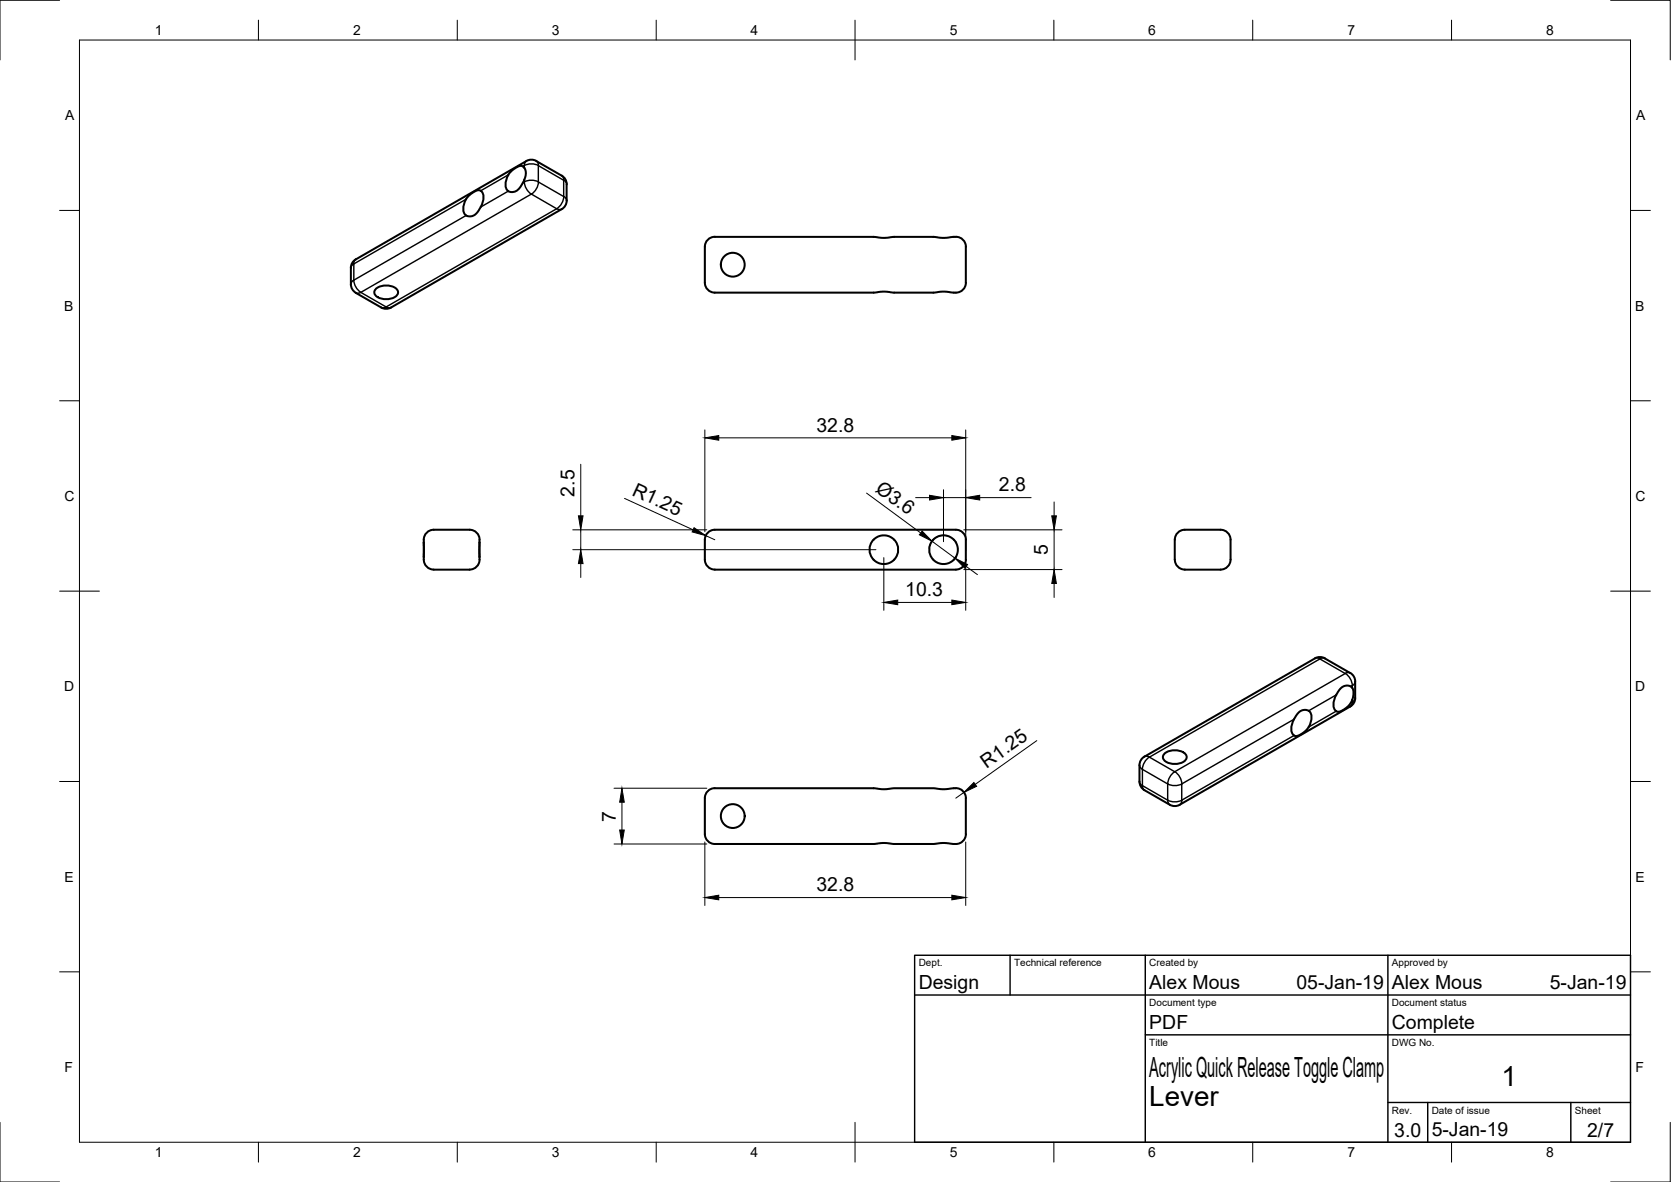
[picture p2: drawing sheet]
<svg xmlns="http://www.w3.org/2000/svg" width="420mm" height="297mm" viewBox="0 0 420 297" stroke-linecap="round" stroke-linejoin="round" font-family="sans-serif">
<!-- layer: Visible -->
<g fill="none" stroke="#000" stroke-width=".51">
<path d="M120.9 47.9a2.78 2.78 0 0 1 .3 3.4l-1 1.8-.9 1a2.1 2.1 0 0 1-2.1 .1 3.4 3.4 0 0 1 .1-4.3l.6-.7 1.5-1.1a1.34 1.34 0 0 1 1.5-.2M131.5 41.8h-.1a3.5 3.5 0 0 0-3.2 1.6l-.1 .2a5 5 0 0 0-.9 3.7l.6 .8a2.58 2.58 0 0 0 3.5-1.8l.2-.4M131.5 41.8l.4 .4M131.8 42.2l.4 1.2-.4 1.8M131.9 45.2l-.4 .7M142.5 46.3v4.1M142.5 50.4a2.51 2.51 0 0 1-1.3 2.2l-42.9 24.7M142.5 46.3a2.48 2.48 0 0 0-1.3-2.2l-6.3-3.6a2.51 2.51 0 0 0-2.5 0l-42.9 24.7M89.5 65.2a2.51 2.51 0 0 0-1.3 2.1v4.1a2.51 2.51 0 0 0 1.3 2.2l6.3 3.7a2.51 2.51 0 0 0 2.6 0M94.5 72.6a4.1 4.1 0 0 1 5.5 .4 1.8 1.8 0 0 1-1.9 2.1l-1.3 .1a2.53 2.53 0 0 1-2.7-1.7zM242.8 62v9M242.9 62a2.7 2.7 0 0 0-3.4-2.5l-2.6 .3-2.1-.3h-10.2l-2.7 .3-2.1-.3h-40.1a2.47 2.47 0 0 0-2.5 2.5v9a2.51 2.51 0 0 0 2.5 2.5h40.1l2.1-.2 2.7 .2 14.1-.1a4 4 0 0 0 3.6-.8l.5-1 .1-.6"/>
<path d="M106.6 136.3v3.7M106.6 136.3a2.62 2.62 0 0 1 2.5-3.2h9a2.59 2.59 0 0 1 2.5 3.2M106.6 140a2.62 2.62 0 0 0 2.5 3.1l9 .1a2.62 2.62 0 0 0 2.5-3.2M120.6 136.3v3.7M242.8 135.6v5M242.9 135.6a2.51 2.51 0 0 0-2.5-2.5h-60.7a2.51 2.51 0 0 0-2.5 2.5v5a2.51 2.51 0 0 0 2.5 2.5l60.6 .1a2.55 2.55 0 0 0 2.6-2.6M296.3 133.7l1-.5 .6-.1h9a2.51 2.51 0 0 1 2.5 2.5v5a2.54 2.54 0 0 1-2.5 2.6l-9-.1a2.54 2.54 0 0 1-2.5-2.5v-5a2.5 2.5 0 0 1 .9-1.9zM329 178.6l-1.1-.2-.9 .3-.7 .6-.8 1.2a4.5 4.5 0 0 0-.5 4l.8 .5 .9-.2 1.3-.9 1-1.2M329.1 178.6a2.78 2.78 0 0 1 .3 3.4l-.3 .7M333.1 165.5l6.4 3.6M333.1 165.4a2.51 2.51 0 0 0-2.5 0l-42.8 24.7a2.43 2.43 0 0 0-1.3 2.2v4.1M339.5 169.1a2.51 2.51 0 0 1 1.3 2.2l-.1 4.1a2.41 2.41 0 0 1-1.2 2.2l-42.9 24.6a2.46 2.46 0 0 1-2.5 0l-6.3-3.6a2.51 2.51 0 0 1-1.3-2.2"/>
<path d="M339.6 172.5l-1-.2-.9 .2-.7 .5-.8 1.3a4.6 4.6 0 0 0-.6 4.1l.7 .5 1.2-.3 1.6-1.3 .9-1.4M339.7 172.5l.3 .4 .3 .9-.3 2.1M292.8 189.4a4.1 4.1 0 0 1 5.5 .4 1.8 1.8 0 0 1-1.9 2.1l-1.3 .1a2.53 2.53 0 0 1-2.7-1.7zM242.8 200.6v9M242.9 200.6a2.7 2.7 0 0 0-3.4-2.5l-2.6 .2-2.1-.2h-10.2l-2.7 .2-2.1-.2h-40.1a2.51 2.51 0 0 0-2.5 2.5v9a2.51 2.51 0 0 0 2.5 2.5h40.1l2.1-.3 2.7 .3h10.2l2.1-.3 2.7 .3a2.71 2.71 0 0 0 3.3-2.5"/>
<circle cx="184.2" cy="66.5" r="3"/>
<circle cx="222.2" cy="138.1" r="3.6"/>
<circle cx="237.2" cy="138.1" r="3.6"/>
<circle cx="184.2" cy="205.1" r="3"/>
</g>
<!-- layer: Visible Narrow -->
<g fill="none" stroke="#000" stroke-width=".36">
<path d="M117.2 54.2l-28.2 16.2M117.2 50.1l-28.2 16.2M127.8 48l-6.9 4M127.8 43.9l-6.9 4M131.8 45.7l-.3 .2M131.8 41.6v.6M131.8 45.2v.5M131.8 41.6l-.3 .2M131.8 45.7a3.9 3.9 0 0 1 3.6 0 3.9 3.9 0 0 1-1.8 3.1 3.9 3.9 0 0 1-1.8-3.1zM132.4 40.5l-.4 .4-.2 .7M134.9 40.5l.4 .4 .1 .7a3.9 3.9 0 0 0-3.6 0M135.4 41.6l6.3 3.7v4.1l-6.3-3.7z"/>
<path d="M141.2 44.1l.4 .5a1.1 1.1 0 0 0 .7 1.2l.2 .5M142.5 50.4l-.2-.6-.5-.4a3.9 3.9 0 0 1-1.8 3l.7 .3 .5-.1M89 70.4l-.6 .5-.2 .5M89 66.3l-.6 .5-.2 .5M89 70.4a3.9 3.9 0 0 0 1.7 3.1M89 66.3v4.1M89.5 65.2l-.4 .4-.1 .7M90.7 73.5l42.9-24.7 6.4 3.7-42.9 24.6zM90.7 73.5l-.6 .2-.6-.1M95.9 77.3l.5 .1a1.09 1.09 0 0 1 1.4 0l.6-.1M330.6 165.4l.6-.1 .7 .3M331.9 165.6l-42.9 24.7 6.4 3.6"/>
<path d="M331.9 165.6l6.3 3.7-42.8 24.6M333.1 165.4l-.5-.1-.7 .3M336 178.7l-7 4M336 174.6l-7 4M339.5 169.1l-.6-.1-.6 .2a3.9 3.9 0 0 1 1.7 3.1M340 176.4l-.4 .2M340 172.3v.6M340 175.9v.5M340 172.3l-.4 .2M340 176.4l-.1 .7-.4 .5M340.8 175.4l-.2 .5-.6 .5M340.8 171.3l-.2 .5-.6 .5"/>
<path d="M286.5 196.4l.2 .6 .5 .4M287.2 197.4l.2 .7 .4 .5M287.3 197.4l6.3 3.7M287.8 190.1l.5-.1 .7 .2a3.9 3.9 0 0 0-1.8 3.1l-.5-.4-.2-.6M293.6 197l-6.3-3.7v4.1M293.6 197v4.1M293.6 197a3.9 3.9 0 0 0 3.6 0M295.4 193.9a3.9 3.9 0 0 1 1.8 3.1M295.4 193.9a3.9 3.9 0 0 0-1.8 3.1M297.1 197v4.1M325.4 184.8l-28.3 16.3M325.4 180.7l-28.3 16.3"/>
<path d="M293.6 201.1a3.9 3.9 0 0 0 3.6 0M293.6 201.1l.2 .7 .3 .4M297.2 201.1l-.2 .7-.4 .4"/>
</g>
<!-- layer: Border -->
<g fill="none" stroke="#000" stroke-width=".25">
<path d="M15 .1h-15v15M20 10.1h390v276.9h-390zM65 5.1v5M115 5.1v5M165 5.1v5M215 5.1v10M265 5.1v5M315 5.1v5M365 5.1v5M405 .1h15v15M15 52.9h5M410 52.9h5"/>
<path d="M15 100.7h5M410 100.7h5M15 148.6h10M405 148.6h10M15 196.4h5M410 196.4h5M15 244.2h5M410 244.2h5M0 282.1v14.9h15M65 287v5M115 287v5M165 287v5"/>
<path d="M215 282.1v9.9M265 287v5M315 287v5M365 287v5M420 282.1v14.9h-15"/>
</g>
<!-- layer: TitleBlock -->
<path d="M230 240.1h180v46.9h-180zM230 250h180M254 240.1v9.9M288 240.1v46.9M349 240.1v46.9M288 260.1h122M349 277.1h61M359 277.1v9.9M395 277.1v9.9" fill="none" stroke="#000" stroke-width=".36"/>
<!-- layer: Dimensions -->
<g fill="none" stroke="#000" stroke-width=".25">
<path d="M146 116.7v12.9M177.2 108v25.6M180.7 110h58.6M242.8 108v30.6M144 133.1h33.7M144 138.1h76.2M146 133.1v5M157 125.3l17.3 7.8M177.5 134.6l2.2 1M217.9 123.9l13.6 10M230.2 125.1h3.5M234.3 136l5.8 4.3"/>
<path d="M237.2 123.1v13M237.2 125.1h5.6M238.1 134.6a3.6 3.6 0 0 0-4.5 3.2M242.3 133.1h24.7M246.3 125.1h13M265 126.1v3.5M265 133.1v10M146 141.6v3.5M222.2 140.1v13.3M225.7 151.4h13.6M242.3 143.1h24.7M242.8 142.6v10.8"/>
<path d="M243 142.4l2.8 2M265 146.6v3.5M154.4 198.1h23.3M242.4 199.1l-2.1 1.5M260.7 186.1l-15.5 11M154.4 212.1h23.3M156.4 201.6v7M177.2 211.6v15.9M242.8 211.6v15.9M180.7 225.6h58.6"/>
</g>
<g fill="#000" stroke="#000" stroke-width=".25">
<path d="M177.2 110l3.5-.5v1.1zM239.3 109.5l3.5 .5-3.5 .6zM145.4 129.6h1.2l-.6 3.5zM174.5 132.6l3 2-3.5-.9zM231.9 133.5l2.4 2.5-3.1-1.6zM233.7 124.5l3.5 .6-3.5 .6zM242.8 125.1l3.5-.6v1.2zM264.5 129.6h1.1l-.6 3.5zM146 138.1l.6 3.5h-1.2zM222.2 151.4l3.5-.6v1.2zM239.3 150.8l3.5 .6-3.5 .6zM240.1 140.3l3.2 1.6-.7 .9z"/>
<path d="M265 143.1l.6 3.5h-1.1zM242.4 199.1l2.5-2.5 .7 1zM156.4 198.1l.6 3.5h-1.2zM155.8 208.6h1.2l-.6 3.5zM177.2 225.6l3.5-.6v1.1zM239.3 225l3.5 .6-3.5 .5z"/>
</g>
<g font-size="7">
<text x="289" y="270.6">Acrylic Quick Release Toggle Clamp</text>
<text x="377.5" y="273">1</text>
<text x="289" y="278.1">Lever</text>
</g>
<g font-size="4.9">
<text x="205.3" y="108.5">32.8</text>
<text x="144.5" y="124.8" transform="rotate(-90 144.5 124.8)">2.5</text>
<text x="158.7" y="124.3" transform="rotate(25 158.7 124.3)">R1.25</text>
<text x="219.9" y="123.4" transform="rotate(36 219.9 123.4)">Ø3.6</text>
<text x="251.2" y="123.5">2.8</text>
<text x="263.5" y="139.5" transform="rotate(-90 263.5 139.5)">5</text>
<text x="227.6" y="149.8">10.3</text>
<text x="248.1" y="193.2" transform="rotate(-35 248.1 193.2)">R1.25</text>
<text x="154.9" y="206.4" transform="rotate(-90 154.9 206.4)">7</text>
<text x="205.3" y="224">32.8</text>
<text x="231" y="248.5">Design</text>
<text x="289" y="248.5">Alex Mous</text>
<text x="326" y="248.5">05-Jan-19</text>
<text x="350" y="248.5">Alex Mous</text>
<text x="389.7" y="248.5">5-Jan-19</text>
<text x="289" y="258.6">PDF</text>
<text x="350" y="258.6">Complete</text>
<text x="350.6" y="285.7">3.0</text>
<text x="360" y="285.5">5-Jan-19</text>
<text x="399.1" y="285.7">2/7</text>
</g>
<g font-size="3.5">
<text x="39" y="8.8">1</text>
<text x="88.8" y="8.8">2</text>
<text x="138.8" y="8.8">3</text>
<text x="188.7" y="8.8">4</text>
<text x="238.8" y="8.8">5</text>
<text x="288.7" y="8.8">6</text>
<text x="338.8" y="8.8">7</text>
<text x="388.8" y="8.8">8</text>
<text x="16.4" y="30.2">A</text>
<text x="411.4" y="30.2">A</text>
<text x="16.2" y="78">B</text>
<text x="411.2" y="78">B</text>
<text x="16.2" y="125.9">C</text>
<text x="411.2" y="125.9">C</text>
<text x="16.2" y="173.7">D</text>
<text x="411.2" y="173.7">D</text>
<text x="16.2" y="221.6">E</text>
<text x="411.2" y="221.6">E</text>
<text x="16.2" y="269.4">F</text>
<text x="411.2" y="269.4">F</text>
<text x="39" y="290.8">1</text>
<text x="88.8" y="290.8">2</text>
<text x="138.8" y="290.8">3</text>
<text x="188.7" y="290.8">4</text>
<text x="238.8" y="290.8">5</text>
<text x="288.7" y="290.8">6</text>
<text x="338.8" y="290.8">7</text>
<text x="388.8" y="290.8">8</text>
</g>
<g font-size="2.5">
<text x="231" y="242.9">Dept.</text>
<text x="255" y="242.9">Technical reference</text>
<text x="289" y="242.9">Created by</text>
<text x="350" y="242.9">Approved by</text>
<text x="289" y="252.8">Document type</text>
<text x="350" y="252.8">Document status</text>
<text x="289" y="262.9">Title</text>
<text x="350" y="262.9">DWG No.</text>
<text x="350" y="279.9">Rev.</text>
<text x="360" y="279.9">Date of issue</text>
<text x="396" y="279.9">Sheet</text>
</g>
</svg>
